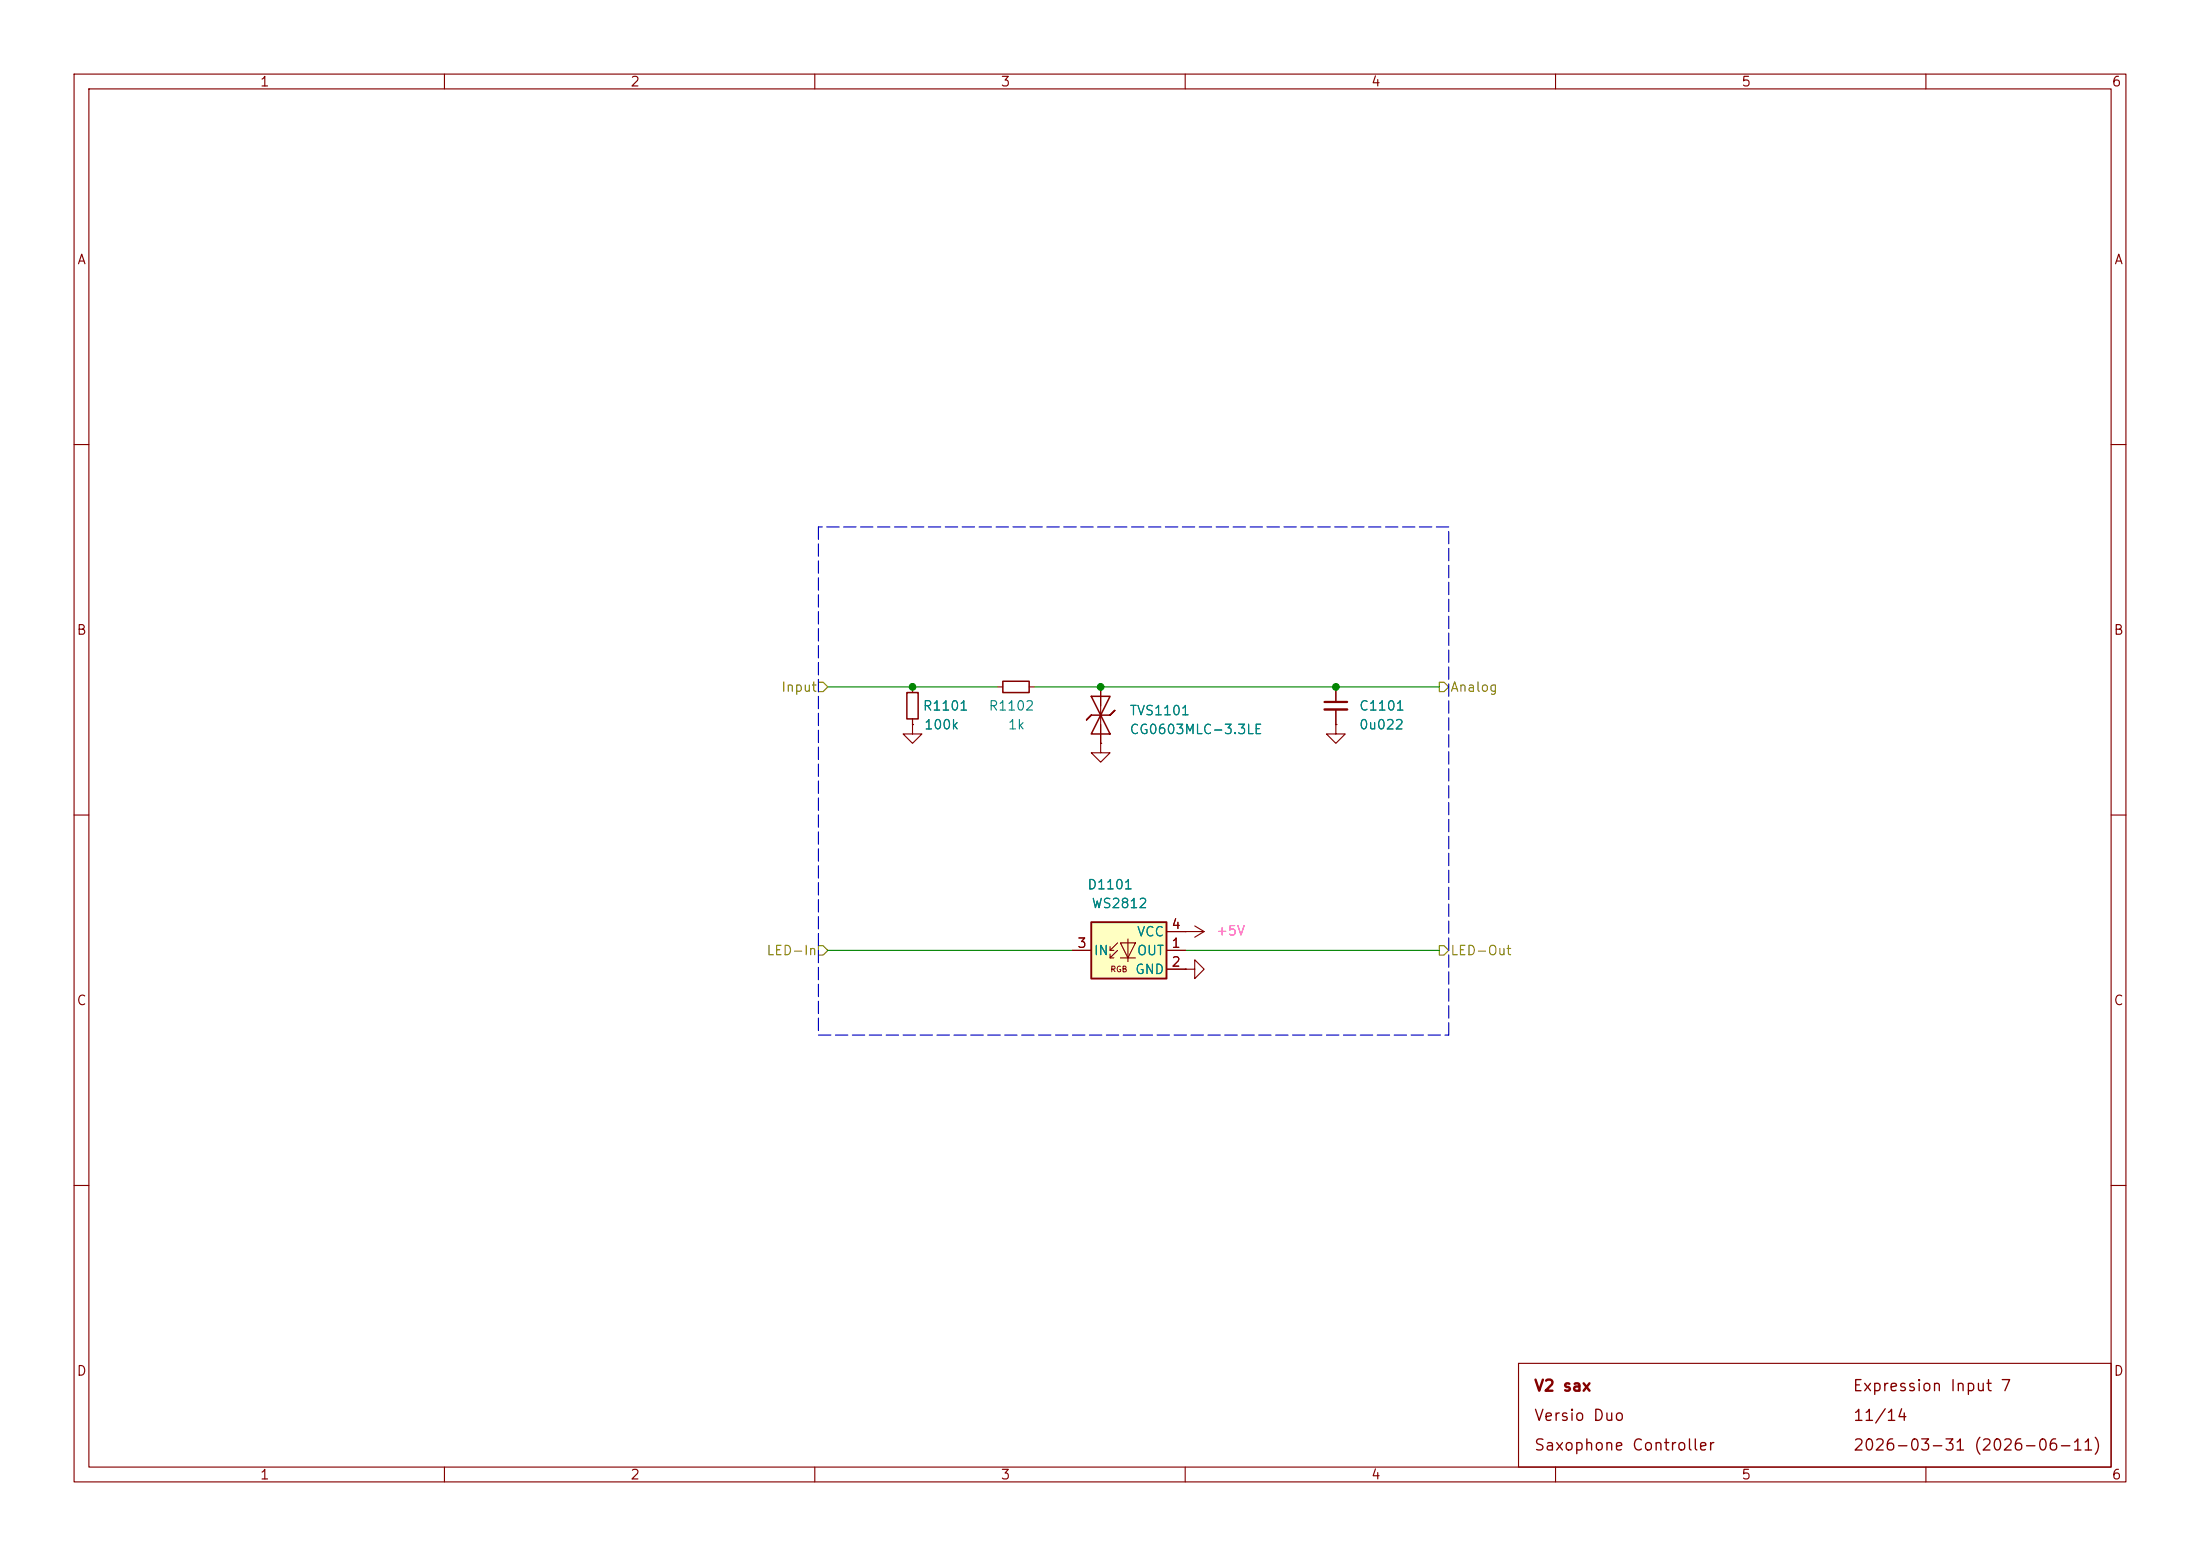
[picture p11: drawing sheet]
<svg xmlns="http://www.w3.org/2000/svg" width="297mm" height="210mm" viewBox="0 0 297 210" stroke-linecap="round" stroke-linejoin="round" font-family="sans-serif">
<g fill="none" stroke="#840000" stroke-width=".15">
<path d="M10 10h277v190h-277zM12 12h273v186h-273zM60 10v2M110 10v2M160 10v2M210 10v2M260 10v2M10 60h2M285 60h2M123.2 97.8v1.3h1.3l-1.3 1.2-1.3-1.2h1.3M123.2 97.8h.1M123.2 92.7v.8"/>
<path d="M123.2 97v.8M134.6 92.7h.8M138.9 92.7h.8M148.6 92.7v7.6M180.3 97.8v1.3h1.3l-1.3 1.2-1.2-1.2h1.2M180.3 97.8h.1M180.3 92.7v2M180.3 95.8v2M10 110h2M148.6 100.3v1.3h1.3l-1.3 1.3-1.3-1.3h1.3M148.6 100.3h.1M285 110h2"/>
<path d="M160 130.8h1.3v-1.3l1.3 1.3-1.3 1.3v-1.3M160 130.8h.1M160 125.7h.1M160 125.7h2.6M161.3 125l1.3 .7M162.6 125.7l-1.3 .8M10 160h2M285 160h2M60 198v2M110 198v2M160 198v2M205 184h80v14h-80z"/>
<path d="M210 198v2M260 198v2"/>
</g>
<path d="M122.4 93.5h1.6v3.5h-1.6zM135.4 91.9h3.5v1.6h-3.5zM147.3 96.5l-.6 .7 .6-.7h2.6l.6-.6-.6 .6M147.3 94h2.6l-1.3 2.5zM148.6 96.5l1.3 2.6h-2.6z" fill="none" stroke="#840000" stroke-width=".2"/>
<path d="M178.8 94.7h3.1" fill="none" stroke="#840000" stroke-width=".3"/>
<path d="M178.8 95.8h3.1" fill="none" stroke="#840000" stroke-width=".33"/>
<path d="M147.3 124.5h10.2v7.6h-10.2z" fill="#ffffc2"/>
<path d="M147.3 124.5h10.2v7.6h-10.2z" fill="none" stroke="#840000" stroke-width=".25"/>
<g fill="none" stroke="#840000" stroke-width=".15">
<path d="M123.2 97.8h.1M123.2 92.7v.8M123.2 97v.8M148.6 92.7v2.6M148.6 97.8v2.5M180.3 97.8h.1M180.3 92.7v2M180.3 95.8v2M148.6 100.3h.1M144.8 128.3h2.5M149.9 128.3h.5M149.9 129.3h.5"/>
<path d="M150.9 127.3l-1 1v-.5M150.9 128.3l-1 1v-.5M151.3 127.3h2l-1 2zM151.3 129.3h2M152.3 126.7v3.1M157.5 128.3h2.5M157.5 130.8h2.5M157.5 125.7h2.5M160 125.7h.1M160 130.8h.1"/>
</g>
<path d="M110.5 92.1h.6l.7 .6-.7 .6h-.6zM194.3 92.1h.6l.7 .6-.7 .6h-.6zM110.5 127.6h.6l.7 .7-.7 .6h-.6zM194.3 127.6h.6l.7 .7-.7 .6h-.6z" fill="none" stroke="#848400" stroke-width=".15"/>
<path d="M110.5 71.1v68.6M195.6 71.1h-85.1M110.5 139.7h85.1M195.6 139.7v-68.6" fill="none" stroke="#0000c2" stroke-width=".15" stroke-dasharray="1.7 .6"/>
<path d="M111.8 92.7h22.8M139.7 92.7h54.6M111.8 128.3h33M160 128.3h34.3" fill="none" stroke="#008400" stroke-width=".15"/>
<g fill="#008400" stroke="#008400" stroke-width=".14">
<circle cx="148.6" cy="92.7" r=".46"/>
<circle cx="123.2" cy="92.7" r=".46"/>
<circle cx="180.3" cy="92.7" r=".46"/>
</g>
<g font-size="1.5" fill="#840000">
<text x="207" y="188.2">V2 sax</text>
<text x="250" y="188.2">Expression Input 7</text>
<text x="207" y="192.2">Versio Duo</text>
<text x="207" y="196.2">Saxophone Controller</text>
<text x="250.1" y="196.2">2026-03-31 (2026-06-11)</text>
<text x="250.1" y="192.2">11/14</text>
</g>
<g font-size="1.3" fill="#840000">
<text x="35" y="12">1</text>
<text x="85" y="12">2</text>
<text x="135" y="12">3</text>
<text x="185" y="12">4</text>
<text x="235" y="12">5</text>
<text x="285" y="12">6</text>
<text x="10.3" y="36">A</text>
<text x="285.3" y="36">A</text>
<text x="10.3" y="86">B</text>
<text x="285.3" y="86">B</text>
<text x="158" y="125.7">4</text>
<text x="145.3" y="128.2">3</text>
<text x="158" y="128.2">1</text>
<text x="158" y="130.8">2</text>
<text x="10.3" y="136">C</text>
<text x="285.3" y="136">C</text>
<text x="10.3" y="186">D</text>
<text x="285.3" y="186">D</text>
<text x="35" y="200">1</text>
<text x="85" y="200">2</text>
<text x="135" y="200">3</text>
<text x="185" y="200">4</text>
<text x="235" y="200">5</text>
<text x="285" y="200">6</text>
</g>
<g font-size="1.3" fill="#848400">
<text x="105.4" y="93.7">Input</text>
<text x="195.7" y="93.7">Analog</text>
<text x="103.4" y="129.2">LED-In</text>
<text x="195.7" y="129.2">LED-Out</text>
</g>
<g font-size="1.3" fill="#008484">
<text x="124.5" y="96.2">R1101</text>
<text x="124.7" y="98.8">100k</text>
<text x="133.4" y="96.2">R1102</text>
<text x="136" y="98.8">1k</text>
<text x="152.4" y="96.9">TVS1101</text>
<text x="152.4" y="99.4">CG0603MLC-3.3LE</text>
<text x="183.4" y="96.2">C1101</text>
<text x="183.4" y="98.8">0u022</text>
<text x="146.7" y="120.4">D1101</text>
<text x="147.3" y="122.9">WS2812</text>
<text x="147.6" y="129.2">IN</text>
<text x="153.2" y="131.8">GND</text>
<text x="153.4" y="129.2">OUT</text>
<text x="153.4" y="126.7">VCC</text>
</g>
<text font-size="1.3" fill="#ff5cbb" x="164.1" y="126.6">+5V</text>
<text font-size=".8" fill="#840000" x="149.8" y="131.4">RGB</text>
</svg>
